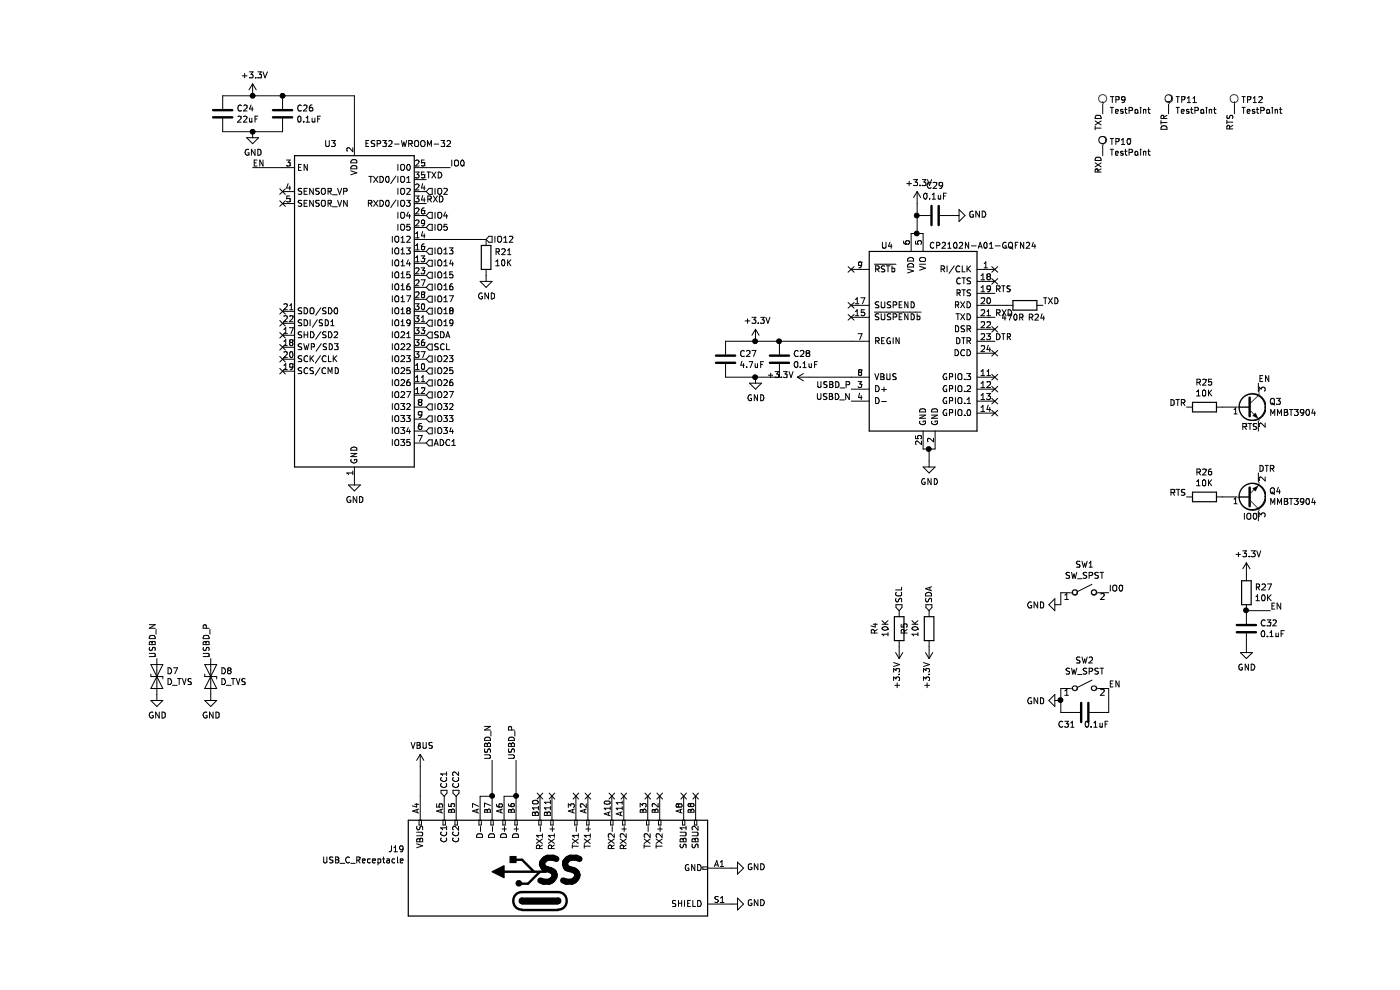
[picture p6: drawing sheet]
EESchema Schematic File Version 4
LIBS:SmallKat v2-cache
EELAYER 30 0
EELAYER END
$Descr A4 11693 8268
encoding utf-8
Sheet 6 12
Title ""
Date ""
Rev ""
Comp ""
Comment1 ""
Comment2 ""
Comment3 ""
Comment4 ""
$EndDescr
Text Label 3800 6350 1    50   ~ 0
USBD_N
Text Label 4000 6350 1    50   ~ 0
USBD_P
Text Label 6800 3250 2    50   ~ 0
USBD_P
Text Label 6800 3350 2    50   ~ 0
USBD_N
$Comp
L Device:D_TVS D7
U 1 1
P 1000 5650
AR Path="/5DAA9390/5DAAB924/5DAE5DF9" Ref="D7"  Part="1" 
AR Path="/5DAA9E7A/5DB7E2D8/5DAE5DF9" Ref="D15"  Part="1" 
AR Path="/5DB7E2D8/5DAE5DF9" Ref="D7"  Part="1" 
F 0 "D7" V 954 5729 50  0000 L CNN
F 1 "D_TVS" V 1045 5729 50  0000 L CNN
F 2 "Diode_SMD:D_SOD-523" H 1000 5650 50  0001 C CNN
F 3 "~" H 1000 5650 50  0001 C CNN
	1    1000 5650
	0    1    1    0   
$EndComp
Text Label 1000 5500 1    50   ~ 0
USBD_N
$Comp
L power:GND #PWR0172
U 1 1
P 1000 5800
AR Path="/5DAA9390/5DAAB924/5DAE72C4" Ref="#PWR0172"  Part="1" 
AR Path="/5DAA9E7A/5DB7E2D8/5DAE72C4" Ref="#PWR0212"  Part="1" 
AR Path="/5DB7E2D8/5DAE72C4" Ref="#PWR0172"  Part="1" 
F 0 "#PWR0172" H 1000 5550 50  0001 C CNN
F 1 "GND" H 1005 5627 50  0000 C CNN
F 2 "" H 1000 5800 50  0001 C CNN
F 3 "" H 1000 5800 50  0001 C CNN
	1    1000 5800
	1    0    0    -1  
$EndComp
$Comp
L Device:D_TVS D8
U 1 1
P 1450 5650
AR Path="/5DAA9390/5DAAB924/5DAE7FEA" Ref="D8"  Part="1" 
AR Path="/5DAA9E7A/5DB7E2D8/5DAE7FEA" Ref="D16"  Part="1" 
AR Path="/5DB7E2D8/5DAE7FEA" Ref="D8"  Part="1" 
F 0 "D8" V 1404 5729 50  0000 L CNN
F 1 "D_TVS" V 1495 5729 50  0000 L CNN
F 2 "Diode_SMD:D_SOD-523" H 1450 5650 50  0001 C CNN
F 3 "~" H 1450 5650 50  0001 C CNN
	1    1450 5650
	0    1    1    0   
$EndComp
Text Label 1450 5500 1    50   ~ 0
USBD_P
$Comp
L power:GND #PWR0173
U 1 1
P 1450 5800
AR Path="/5DAA9390/5DAAB924/5DAE7FF1" Ref="#PWR0173"  Part="1" 
AR Path="/5DAA9E7A/5DB7E2D8/5DAE7FF1" Ref="#PWR0213"  Part="1" 
AR Path="/5DB7E2D8/5DAE7FF1" Ref="#PWR0173"  Part="1" 
F 0 "#PWR0173" H 1450 5550 50  0001 C CNN
F 1 "GND" H 1455 5627 50  0000 C CNN
F 2 "" H 1450 5800 50  0001 C CNN
F 3 "" H 1450 5800 50  0001 C CNN
	1    1450 5800
	1    0    0    -1  
$EndComp
Wire Wire Line
	3200 6650 3200 6400
$Comp
L power:GND #PWR0175
U 1 1
P 5800 7250
AR Path="/5DAA9390/5DAAB924/5DAEA9F3" Ref="#PWR0175"  Part="1" 
AR Path="/5DAA9E7A/5DB7E2D8/5DAEA9F3" Ref="#PWR0215"  Part="1" 
AR Path="/5DB7E2D8/5DAEA9F3" Ref="#PWR0175"  Part="1" 
F 0 "#PWR0175" H 5800 7000 50  0001 C CNN
F 1 "GND" V 5805 7122 50  0000 R CNN
F 2 "" H 5800 7250 50  0001 C CNN
F 3 "" H 5800 7250 50  0001 C CNN
	1    5800 7250
	0    -1   -1   0   
$EndComp
$Comp
L power:GND #PWR0176
U 1 1
P 5800 7550
AR Path="/5DAA9390/5DAAB924/5DAEAF8D" Ref="#PWR0176"  Part="1" 
AR Path="/5DAA9E7A/5DB7E2D8/5DAEAF8D" Ref="#PWR0216"  Part="1" 
AR Path="/5DB7E2D8/5DAEAF8D" Ref="#PWR0176"  Part="1" 
F 0 "#PWR0176" H 5800 7300 50  0001 C CNN
F 1 "GND" V 5805 7422 50  0000 R CNN
F 2 "" H 5800 7550 50  0001 C CNN
F 3 "" H 5800 7550 50  0001 C CNN
	1    5800 7550
	0    -1   -1   0   
$EndComp
$Comp
L Device:C C28
U 1 1
P 6200 3000
AR Path="/5DAA9390/5DAAB924/5DAECE2A" Ref="C28"  Part="1" 
AR Path="/5DAA9E7A/5DB7E2D8/5DAECE2A" Ref="C40"  Part="1" 
AR Path="/5DB7E2D8/5DAECE2A" Ref="C28"  Part="1" 
F 0 "C28" H 6315 3046 50  0000 L CNN
F 1 "0.1uF" H 6315 2955 50  0000 L CNN
F 2 "Capacitor_SMD:C_0402_1005Metric" H 6238 2850 50  0001 C CNN
F 3 "~" H 6200 3000 50  0001 C CNN
	1    6200 3000
	1    0    0    -1  
$EndComp
$Comp
L Device:C C27
U 1 1
P 5750 3000
AR Path="/5DAA9390/5DAAB924/5DAED8B3" Ref="C27"  Part="1" 
AR Path="/5DAA9E7A/5DB7E2D8/5DAED8B3" Ref="C39"  Part="1" 
AR Path="/5DB7E2D8/5DAED8B3" Ref="C27"  Part="1" 
F 0 "C27" H 5865 3046 50  0000 L CNN
F 1 "4.7uF" H 5865 2955 50  0000 L CNN
F 2 "Capacitor_SMD:C_0402_1005Metric" H 5788 2850 50  0001 C CNN
F 3 "~" H 5750 3000 50  0001 C CNN
	1    5750 3000
	1    0    0    -1  
$EndComp
Wire Wire Line
	5750 2850 6000 2850
Connection ~ 6200 2850
Wire Wire Line
	6200 2850 6800 2850
Wire Wire Line
	5750 3150 6000 3150
$Comp
L power:GND #PWR0178
U 1 1
P 6000 3150
AR Path="/5DAA9390/5DAAB924/5DAEE3C7" Ref="#PWR0178"  Part="1" 
AR Path="/5DAA9E7A/5DB7E2D8/5DAEE3C7" Ref="#PWR0218"  Part="1" 
AR Path="/5DB7E2D8/5DAEE3C7" Ref="#PWR0178"  Part="1" 
F 0 "#PWR0178" H 6000 2900 50  0001 C CNN
F 1 "GND" H 6005 2977 50  0000 C CNN
F 2 "" H 6000 3150 50  0001 C CNN
F 3 "" H 6000 3150 50  0001 C CNN
	1    6000 3150
	1    0    0    -1  
$EndComp
Connection ~ 6000 3150
Wire Wire Line
	6000 3150 6200 3150
$Comp
L power:+3.3V #PWR0179
U 1 1
P 6000 2850
AR Path="/5DAA9390/5DAAB924/5DAEE89E" Ref="#PWR0179"  Part="1" 
AR Path="/5DAA9E7A/5DB7E2D8/5DAEE89E" Ref="#PWR0219"  Part="1" 
AR Path="/5DB7E2D8/5DAEE89E" Ref="#PWR0179"  Part="1" 
F 0 "#PWR0179" H 6000 2700 50  0001 C CNN
F 1 "+3.3V" H 6015 3023 50  0000 C CNN
F 2 "" H 6000 2850 50  0001 C CNN
F 3 "" H 6000 2850 50  0001 C CNN
	1    6000 2850
	1    0    0    -1  
$EndComp
Connection ~ 6000 2850
Wire Wire Line
	6000 2850 6200 2850
Wire Wire Line
	7500 3750 7450 3750
Wire Wire Line
	7450 3750 7450 3850
Connection ~ 7450 3750
Wire Wire Line
	7450 3750 7400 3750
$Comp
L power:GND #PWR0185
U 1 1
P 7450 3850
AR Path="/5DAA9390/5DAAB924/5DAFA538" Ref="#PWR0185"  Part="1" 
AR Path="/5DAA9E7A/5DB7E2D8/5DAFA538" Ref="#PWR0225"  Part="1" 
AR Path="/5DB7E2D8/5DAFA538" Ref="#PWR0185"  Part="1" 
F 0 "#PWR0185" H 7450 3600 50  0001 C CNN
F 1 "GND" H 7455 3677 50  0000 C CNN
F 2 "" H 7450 3850 50  0001 C CNN
F 3 "" H 7450 3850 50  0001 C CNN
	1    7450 3850
	1    0    0    -1  
$EndComp
$Comp
L Transistor_BJT:MMBT3904 Q4
U 1 1
P 10100 4150
AR Path="/5DAA9390/5DAAB924/5DAFB01E" Ref="Q4"  Part="1" 
AR Path="/5DAA9E7A/5DB7E2D8/5DAFB01E" Ref="Q6"  Part="1" 
AR Path="/5DB7E2D8/5DAFB01E" Ref="Q4"  Part="1" 
F 0 "Q4" H 10291 4104 50  0000 L CNN
F 1 "MMBT3904" H 10291 4195 50  0000 L CNN
F 2 "Package_TO_SOT_SMD:SOT-23" H 10300 4075 50  0001 L CIN
F 3 "https://www.fairchildsemi.com/datasheets/2N/2N3904.pdf" H 10100 4150 50  0001 L CNN
	1    10100 4150
	1    0    0    1   
$EndComp
$Comp
L Transistor_BJT:MMBT3904 Q3
U 1 1
P 10100 3400
AR Path="/5DAA9390/5DAAB924/5DAFD0BE" Ref="Q3"  Part="1" 
AR Path="/5DAA9E7A/5DB7E2D8/5DAFD0BE" Ref="Q5"  Part="1" 
AR Path="/5DB7E2D8/5DAFD0BE" Ref="Q3"  Part="1" 
F 0 "Q3" H 10291 3446 50  0000 L CNN
F 1 "MMBT3904" H 10291 3355 50  0000 L CNN
F 2 "Package_TO_SOT_SMD:SOT-23" H 10300 3325 50  0001 L CIN
F 3 "https://www.fairchildsemi.com/datasheets/2N/2N3904.pdf" H 10100 3400 50  0001 L CNN
	1    10100 3400
	1    0    0    -1  
$EndComp
Text Label 10200 3950 0    50   ~ 0
DTR
Text Label 9600 3400 2    50   ~ 0
DTR
$Comp
L Device:R R25
U 1 1
P 9750 3400
AR Path="/5DAA9390/5DAAB924/5DAFFA4E" Ref="R25"  Part="1" 
AR Path="/5DAA9E7A/5DB7E2D8/5DAFFA4E" Ref="R40"  Part="1" 
AR Path="/5DB7E2D8/5DAFFA4E" Ref="R25"  Part="1" 
F 0 "R25" V 9543 3400 50  0000 C CNN
F 1 "10K" V 9634 3400 50  0000 C CNN
F 2 "Resistor_SMD:R_0402_1005Metric" V 9680 3400 50  0001 C CNN
F 3 "~" H 9750 3400 50  0001 C CNN
	1    9750 3400
	0    1    1    0   
$EndComp
$Comp
L Device:R R26
U 1 1
P 9750 4150
AR Path="/5DAA9390/5DAAB924/5DB000D5" Ref="R26"  Part="1" 
AR Path="/5DAA9E7A/5DB7E2D8/5DB000D5" Ref="R41"  Part="1" 
AR Path="/5DB7E2D8/5DB000D5" Ref="R26"  Part="1" 
F 0 "R26" V 9543 4150 50  0000 C CNN
F 1 "10K" V 9634 4150 50  0000 C CNN
F 2 "Resistor_SMD:R_0402_1005Metric" V 9680 4150 50  0001 C CNN
F 3 "~" H 9750 4150 50  0001 C CNN
	1    9750 4150
	0    1    1    0   
$EndComp
Text Label 9600 4150 2    50   ~ 0
RTS
Text Label 10200 3600 2    50   ~ 0
RTS
Text Label 10200 3200 0    50   ~ 0
EN
Text Label 10200 4350 2    50   ~ 0
IO0
Text Label 8950 4950 0    50   ~ 0
IO0
Text Label 8950 5750 0    50   ~ 0
EN
Wire Wire Line
	8550 4950 8550 5050
$Comp
L power:GND #PWR0186
U 1 1
P 8550 5050
AR Path="/5DAA9390/5DAAB924/5DB0522E" Ref="#PWR0186"  Part="1" 
AR Path="/5DAA9E7A/5DB7E2D8/5DB0522E" Ref="#PWR0226"  Part="1" 
AR Path="/5DB7E2D8/5DB0522E" Ref="#PWR0186"  Part="1" 
F 0 "#PWR0186" H 8550 4800 50  0001 C CNN
F 1 "GND" V 8555 4922 50  0000 R CNN
F 2 "" H 8550 5050 50  0001 C CNN
F 3 "" H 8550 5050 50  0001 C CNN
	1    8550 5050
	0    1    1    0   
$EndComp
$Comp
L Device:C C31
U 1 1
P 8750 5950
AR Path="/5DAA9390/5DAAB924/5DB0553C" Ref="C31"  Part="1" 
AR Path="/5DAA9E7A/5DB7E2D8/5DB0553C" Ref="C43"  Part="1" 
AR Path="/5DB7E2D8/5DB0553C" Ref="C31"  Part="1" 
F 0 "C31" V 8850 5800 50  0000 C CNN
F 1 "0.1uF" V 8850 6050 50  0000 C CNN
F 2 "Capacitor_SMD:C_0402_1005Metric" H 8788 5800 50  0001 C CNN
F 3 "~" H 8750 5950 50  0001 C CNN
	1    8750 5950
	0    1    1    0   
$EndComp
Wire Wire Line
	8950 5750 8950 5950
Wire Wire Line
	8950 5950 8900 5950
Wire Wire Line
	8550 5750 8550 5850
Wire Wire Line
	8550 5950 8600 5950
$Comp
L power:GND #PWR0187
U 1 1
P 8550 5850
AR Path="/5DAA9390/5DAAB924/5DB06518" Ref="#PWR0187"  Part="1" 
AR Path="/5DAA9E7A/5DB7E2D8/5DB06518" Ref="#PWR0227"  Part="1" 
AR Path="/5DB7E2D8/5DB06518" Ref="#PWR0187"  Part="1" 
F 0 "#PWR0187" H 8550 5600 50  0001 C CNN
F 1 "GND" V 8555 5722 50  0000 R CNN
F 2 "" H 8550 5850 50  0001 C CNN
F 3 "" H 8550 5850 50  0001 C CNN
	1    8550 5850
	0    1    1    0   
$EndComp
Connection ~ 8550 5850
Wire Wire Line
	8550 5850 8550 5950
$Comp
L Device:C C32
U 1 1
P 10100 5250
AR Path="/5DAA9390/5DAAB924/5DB0719B" Ref="C32"  Part="1" 
AR Path="/5DAA9E7A/5DB7E2D8/5DB0719B" Ref="C44"  Part="1" 
AR Path="/5DB7E2D8/5DB0719B" Ref="C32"  Part="1" 
F 0 "C32" H 10215 5296 50  0000 L CNN
F 1 "0.1uF" H 10215 5205 50  0000 L CNN
F 2 "Capacitor_SMD:C_0402_1005Metric" H 10138 5100 50  0001 C CNN
F 3 "~" H 10100 5250 50  0001 C CNN
	1    10100 5250
	1    0    0    -1  
$EndComp
$Comp
L Device:R R27
U 1 1
P 10100 4950
AR Path="/5DAA9390/5DAAB924/5DB07991" Ref="R27"  Part="1" 
AR Path="/5DAA9E7A/5DB7E2D8/5DB07991" Ref="R42"  Part="1" 
AR Path="/5DB7E2D8/5DB07991" Ref="R27"  Part="1" 
F 0 "R27" H 10170 4996 50  0000 L CNN
F 1 "10K" H 10170 4905 50  0000 L CNN
F 2 "Resistor_SMD:R_0402_1005Metric" V 10030 4950 50  0001 C CNN
F 3 "~" H 10100 4950 50  0001 C CNN
	1    10100 4950
	1    0    0    -1  
$EndComp
Wire Wire Line
	10100 5100 10300 5100
Connection ~ 10100 5100
Text Label 10300 5100 0    50   ~ 0
EN
$Comp
L power:+3.3V #PWR0188
U 1 1
P 10100 4800
AR Path="/5DAA9390/5DAAB924/5DB08B54" Ref="#PWR0188"  Part="1" 
AR Path="/5DAA9E7A/5DB7E2D8/5DB08B54" Ref="#PWR0228"  Part="1" 
AR Path="/5DB7E2D8/5DB08B54" Ref="#PWR0188"  Part="1" 
F 0 "#PWR0188" H 10100 4650 50  0001 C CNN
F 1 "+3.3V" H 10115 4973 50  0000 C CNN
F 2 "" H 10100 4800 50  0001 C CNN
F 3 "" H 10100 4800 50  0001 C CNN
	1    10100 4800
	1    0    0    -1  
$EndComp
$Comp
L power:GND #PWR0189
U 1 1
P 10100 5400
AR Path="/5DAA9390/5DAAB924/5DB09296" Ref="#PWR0189"  Part="1" 
AR Path="/5DAA9E7A/5DB7E2D8/5DB09296" Ref="#PWR0229"  Part="1" 
AR Path="/5DB7E2D8/5DB09296" Ref="#PWR0189"  Part="1" 
F 0 "#PWR0189" H 10100 5150 50  0001 C CNN
F 1 "GND" H 10105 5227 50  0000 C CNN
F 2 "" H 10100 5400 50  0001 C CNN
F 3 "" H 10100 5400 50  0001 C CNN
	1    10100 5400
	1    0    0    -1  
$EndComp
NoConn ~ 8000 2250
NoConn ~ 8000 2950
NoConn ~ 8000 2750
NoConn ~ 8000 2350
NoConn ~ 8000 3150
NoConn ~ 8000 3250
NoConn ~ 8000 3350
NoConn ~ 8000 3450
NoConn ~ 6800 2550
NoConn ~ 6800 2650
NoConn ~ 6800 2250
$Comp
L power:+3.3V #PWR0190
U 1 1
P 7350 1700
AR Path="/5DAA9390/5DAAB924/5DB16B52" Ref="#PWR0190"  Part="1" 
AR Path="/5DAA9E7A/5DB7E2D8/5DB16B52" Ref="#PWR0230"  Part="1" 
AR Path="/5DB7E2D8/5DB16B52" Ref="#PWR0190"  Part="1" 
F 0 "#PWR0190" H 7350 1550 50  0001 C CNN
F 1 "+3.3V" H 7365 1873 50  0000 C CNN
F 2 "" H 7350 1700 50  0001 C CNN
F 3 "" H 7350 1700 50  0001 C CNN
	1    7350 1700
	1    0    0    -1  
$EndComp
Wire Wire Line
	7400 1950 7350 1950
$Comp
L Device:C C29
U 1 1
P 7500 1800
AR Path="/5DAA9390/5DAAB924/5DB17CCD" Ref="C29"  Part="1" 
AR Path="/5DAA9E7A/5DB7E2D8/5DB17CCD" Ref="C41"  Part="1" 
AR Path="/5DB7E2D8/5DB17CCD" Ref="C29"  Part="1" 
F 0 "C29" V 7248 1800 50  0000 C CNN
F 1 "0.1uF" V 7339 1800 50  0000 C CNN
F 2 "Capacitor_SMD:C_0402_1005Metric" H 7538 1650 50  0001 C CNN
F 3 "~" H 7500 1800 50  0001 C CNN
	1    7500 1800
	0    1    1    0   
$EndComp
Wire Wire Line
	7350 1700 7350 1800
Connection ~ 7350 1950
Wire Wire Line
	7350 1950 7300 1950
Connection ~ 7350 1800
Wire Wire Line
	7350 1800 7350 1950
$Comp
L power:GND #PWR0191
U 1 1
P 7650 1800
AR Path="/5DAA9390/5DAAB924/5DB18C85" Ref="#PWR0191"  Part="1" 
AR Path="/5DAA9E7A/5DB7E2D8/5DB18C85" Ref="#PWR0231"  Part="1" 
AR Path="/5DB7E2D8/5DB18C85" Ref="#PWR0191"  Part="1" 
F 0 "#PWR0191" H 7650 1550 50  0001 C CNN
F 1 "GND" V 7655 1672 50  0000 R CNN
F 2 "" H 7650 1800 50  0001 C CNN
F 3 "" H 7650 1800 50  0001 C CNN
	1    7650 1800
	0    -1   -1   0   
$EndComp
Wire Wire Line
	2650 800  2050 800 
$Comp
L Device:C C26
U 1 1
P 2050 950
AR Path="/5DAA9390/5DAAB924/5DB1A94F" Ref="C26"  Part="1" 
AR Path="/5DAA9E7A/5DB7E2D8/5DB1A94F" Ref="C38"  Part="1" 
AR Path="/5DB7E2D8/5DB1A94F" Ref="C26"  Part="1" 
F 0 "C26" H 2165 996 50  0000 L CNN
F 1 "0.1uF" H 2165 905 50  0000 L CNN
F 2 "Capacitor_SMD:C_0402_1005Metric" H 2088 800 50  0001 C CNN
F 3 "~" H 2050 950 50  0001 C CNN
	1    2050 950 
	1    0    0    -1  
$EndComp
Wire Wire Line
	2650 800  2650 1200
$Comp
L Device:C C24
U 1 1
P 1550 950
AR Path="/5DAA9390/5DAAB924/5DB1C03D" Ref="C24"  Part="1" 
AR Path="/5DAA9E7A/5DB7E2D8/5DB1C03D" Ref="C36"  Part="1" 
AR Path="/5DB7E2D8/5DB1C03D" Ref="C24"  Part="1" 
F 0 "C24" H 1665 996 50  0000 L CNN
F 1 "22uF" H 1665 905 50  0000 L CNN
F 2 "Capacitor_SMD:C_0805_2012Metric" H 1588 800 50  0001 C CNN
F 3 "~" H 1550 950 50  0001 C CNN
	1    1550 950 
	1    0    0    -1  
$EndComp
Wire Wire Line
	1550 800  1800 800 
Connection ~ 2050 800 
Wire Wire Line
	2050 1100 1800 1100
$Comp
L power:GND #PWR0192
U 1 1
P 1800 1100
AR Path="/5DAA9390/5DAAB924/5DB1DD7A" Ref="#PWR0192"  Part="1" 
AR Path="/5DAA9E7A/5DB7E2D8/5DB1DD7A" Ref="#PWR0232"  Part="1" 
AR Path="/5DB7E2D8/5DB1DD7A" Ref="#PWR0192"  Part="1" 
F 0 "#PWR0192" H 1800 850 50  0001 C CNN
F 1 "GND" H 1805 927 50  0000 C CNN
F 2 "" H 1800 1100 50  0001 C CNN
F 3 "" H 1800 1100 50  0001 C CNN
	1    1800 1100
	1    0    0    -1  
$EndComp
Connection ~ 1800 1100
Wire Wire Line
	1800 1100 1550 1100
$Comp
L power:+3.3V #PWR0193
U 1 1
P 1800 800
AR Path="/5DAA9390/5DAAB924/5DB1E682" Ref="#PWR0193"  Part="1" 
AR Path="/5DAA9E7A/5DB7E2D8/5DB1E682" Ref="#PWR0233"  Part="1" 
AR Path="/5DB7E2D8/5DB1E682" Ref="#PWR0193"  Part="1" 
F 0 "#PWR0193" H 1800 650 50  0001 C CNN
F 1 "+3.3V" H 1815 973 50  0000 C CNN
F 2 "" H 1800 800 50  0001 C CNN
F 3 "" H 1800 800 50  0001 C CNN
	1    1800 800 
	1    0    0    -1  
$EndComp
Connection ~ 1800 800 
Wire Wire Line
	1800 800  2050 800 
$Comp
L power:GND #PWR0194
U 1 1
P 2650 4000
AR Path="/5DAA9390/5DAAB924/5DB1EB53" Ref="#PWR0194"  Part="1" 
AR Path="/5DAA9E7A/5DB7E2D8/5DB1EB53" Ref="#PWR0234"  Part="1" 
AR Path="/5DB7E2D8/5DB1EB53" Ref="#PWR0194"  Part="1" 
F 0 "#PWR0194" H 2650 3750 50  0001 C CNN
F 1 "GND" H 2655 3827 50  0000 C CNN
F 2 "" H 2650 4000 50  0001 C CNN
F 3 "" H 2650 4000 50  0001 C CNN
	1    2650 4000
	1    0    0    -1  
$EndComp
NoConn ~ 2050 2600
NoConn ~ 2050 2700
NoConn ~ 2050 2800
NoConn ~ 2050 2900
NoConn ~ 2050 3000
NoConn ~ 2050 3100
Wire Wire Line
	2050 1400 1800 1400
Text Label 1800 1400 0    50   ~ 0
EN
$Comp
L RF_Module:ESP32-WROOM-32 U3
U 1 1
P 2650 2600
AR Path="/5DAA9390/5DAAB924/5DA9D70F" Ref="U3"  Part="1" 
AR Path="/5DAA9E7A/5DB7E2D8/5DA9D70F" Ref="U7"  Part="1" 
AR Path="/5DB7E2D8/5DA9D70F" Ref="U3"  Part="1" 
F 0 "U3" H 2450 4000 50  0000 C CNN
F 1 "ESP32-WROOM-32" H 3100 4000 50  0000 C CNN
F 2 "RF_Module:ESP32-WROOM-32" H 2650 1100 50  0001 C CNN
F 3 "https://www.espressif.com/sites/default/files/documentation/esp32-wroom-32_datasheet_en.pdf" H 2350 2650 50  0001 C CNN
	1    2650 2600
	1    0    0    -1  
$EndComp
NoConn ~ 2050 1600
NoConn ~ 2050 1700
Wire Wire Line
	3250 1400 3450 1400
Text Label 3450 1400 0    50   ~ 0
IO0
Text Label 8000 2450 0    50   ~ 0
RTS
Wire Wire Line
	8000 2550 8100 2550
$Comp
L Device:R R24
U 1 1
P 8250 2550
AR Path="/5DAA9390/5DAAB924/5DB25907" Ref="R24"  Part="1" 
AR Path="/5DAA9E7A/5DB7E2D8/5DB25907" Ref="R39"  Part="1" 
AR Path="/5DB7E2D8/5DB25907" Ref="R24"  Part="1" 
F 0 "R24" V 8350 2650 50  0000 C CNN
F 1 "470R" V 8350 2450 50  0000 C CNN
F 2 "Resistor_SMD:R_0402_1005Metric" V 8180 2550 50  0001 C CNN
F 3 "~" H 8250 2550 50  0001 C CNN
	1    8250 2550
	0    1    1    0   
$EndComp
Text Label 8400 2550 0    50   ~ 0
TXD
Text Label 8000 2650 0    50   ~ 0
RXD
Text Label 8000 2850 0    50   ~ 0
DTR
Text Label 3250 1500 0    50   ~ 0
TXD
Text Label 3250 1700 0    50   ~ 0
RXD
$Comp
L Interface_USB:CP2102N-A01-GQFN24 U4
U 1 1
P 7400 2850
AR Path="/5DAA9390/5DAAB924/5DA9E645" Ref="U4"  Part="1" 
AR Path="/5DAA9E7A/5DB7E2D8/5DA9E645" Ref="U8"  Part="1" 
AR Path="/5DB7E2D8/5DA9E645" Ref="U4"  Part="1" 
F 0 "U4" H 7100 3650 50  0000 C CNN
F 1 "CP2102N-A01-GQFN24" H 7900 3650 50  0000 C CNN
F 2 "Package_DFN_QFN:QFN-24-1EP_4x4mm_P0.5mm_EP2.6x2.6mm" H 7850 2050 50  0001 L CNN
F 3 "https://www.silabs.com/documents/public/data-sheets/cp2102n-datasheet.pdf" H 7450 1800 50  0001 C CNN
	1    7400 2850
	1    0    0    -1  
$EndComp
Wire Wire Line
	6800 3150 6450 3150
Text HLabel 3250 1600 2    50   Input ~ 0
IO2
Text HLabel 3250 1800 2    50   Input ~ 0
IO4
Text HLabel 3250 1900 2    50   Input ~ 0
IO5
Text HLabel 3250 2100 2    50   Input ~ 0
IO13
Text HLabel 3250 2400 2    50   Input ~ 0
IO16
Text HLabel 3250 2500 2    50   Input ~ 0
IO17
Text HLabel 3250 2600 2    50   Input ~ 0
IO18
Text HLabel 3250 2700 2    50   Input ~ 0
IO19
Text HLabel 3250 3000 2    50   Input ~ 0
IO23
Text HLabel 3250 3100 2    50   Input ~ 0
IO25
Text HLabel 3250 3200 2    50   Input ~ 0
IO26
Text HLabel 3250 3300 2    50   Input ~ 0
IO27
Text HLabel 3250 3400 2    50   Input ~ 0
IO32
Text HLabel 3250 3500 2    50   Input ~ 0
IO33
Text HLabel 3250 3600 2    50   Input ~ 0
IO34
Text HLabel 3250 3700 2    50   Input ~ 0
ADC1
Text HLabel 3250 2800 2    50   Input ~ 0
SDA
Text HLabel 3250 2900 2    50   Input ~ 0
SCL
$Comp
L Device:R R21
U 1 1
P 3750 2150
AR Path="/5DAA9390/5DAAB924/5DB35F27" Ref="R21"  Part="1" 
AR Path="/5DAA9E7A/5DB7E2D8/5DB35F27" Ref="R36"  Part="1" 
AR Path="/5DB7E2D8/5DB35F27" Ref="R21"  Part="1" 
F 0 "R21" H 3820 2196 50  0000 L CNN
F 1 "10K" H 3820 2105 50  0000 L CNN
F 2 "Resistor_SMD:R_0402_1005Metric" V 3680 2150 50  0001 C CNN
F 3 "~" H 3750 2150 50  0001 C CNN
	1    3750 2150
	1    0    0    -1  
$EndComp
Wire Wire Line
	3250 2000 3750 2000
$Comp
L power:GND #PWR0197
U 1 1
P 3750 2300
AR Path="/5DAA9390/5DAAB924/5DB372E8" Ref="#PWR0197"  Part="1" 
AR Path="/5DAA9E7A/5DB7E2D8/5DB372E8" Ref="#PWR0237"  Part="1" 
AR Path="/5DB7E2D8/5DB372E8" Ref="#PWR0197"  Part="1" 
F 0 "#PWR0197" H 3750 2050 50  0001 C CNN
F 1 "GND" H 3755 2127 50  0000 C CNN
F 2 "" H 3750 2300 50  0001 C CNN
F 3 "" H 3750 2300 50  0001 C CNN
	1    3750 2300
	1    0    0    -1  
$EndComp
Text HLabel 3250 2200 2    50   Input ~ 0
IO14
Text HLabel 3250 2300 2    50   Input ~ 0
IO15
Text HLabel 3750 2000 2    50   Input ~ 0
IO12
$Comp
L Switch:SW_SPST SW1
U 1 1
P 8750 4950
AR Path="/5DAA9390/5DAAB924/5DBBC00D" Ref="SW1"  Part="1" 
AR Path="/5DAA9E7A/5DB7E2D8/5DBBC00D" Ref="SW3"  Part="1" 
AR Path="/5DB7E2D8/5DBBC00D" Ref="SW1"  Part="1" 
F 0 "SW1" H 8750 5185 50  0000 C CNN
F 1 "SW_SPST" H 8750 5094 50  0000 C CNN
F 2 "Button_Switch_SMD:SW_SPST_CK_KXT3" H 8750 4950 50  0001 C CNN
F 3 "~" H 8750 4950 50  0001 C CNN
	1    8750 4950
	1    0    0    -1  
$EndComp
$Comp
L Switch:SW_SPST SW2
U 1 1
P 8750 5750
AR Path="/5DAA9390/5DAAB924/5DBBC475" Ref="SW2"  Part="1" 
AR Path="/5DAA9E7A/5DB7E2D8/5DBBC475" Ref="SW4"  Part="1" 
AR Path="/5DB7E2D8/5DBBC475" Ref="SW2"  Part="1" 
F 0 "SW2" H 8750 5985 50  0000 C CNN
F 1 "SW_SPST" H 8750 5894 50  0000 C CNN
F 2 "Button_Switch_SMD:SW_SPST_CK_KXT3" H 8750 5750 50  0001 C CNN
F 3 "~" H 8750 5750 50  0001 C CNN
	1    8750 5750
	1    0    0    -1  
$EndComp
$Comp
L Connector:TestPoint TP9
U 1 1
P 8900 950
AR Path="/5DAA9390/5DAAB924/5DAB9A90" Ref="TP9"  Part="1" 
AR Path="/5DAA9E7A/5DB7E2D8/5DAB9A90" Ref="TP13"  Part="1" 
AR Path="/5DB7E2D8/5DAB9A90" Ref="TP9"  Part="1" 
F 0 "TP9" H 8958 1068 50  0000 L CNN
F 1 "TestPoint" H 8958 977 50  0000 L CNN
F 2 "TestPoint:TestPoint_Pad_D1.5mm" H 9100 950 50  0001 C CNN
F 3 "~" H 9100 950 50  0001 C CNN
	1    8900 950 
	1    0    0    -1  
$EndComp
Text Label 8900 950  3    50   ~ 0
TXD
$Comp
L Connector:TestPoint TP11
U 1 1
P 9450 950
AR Path="/5DAA9390/5DAAB924/5DABA6D0" Ref="TP11"  Part="1" 
AR Path="/5DAA9E7A/5DB7E2D8/5DABA6D0" Ref="TP15"  Part="1" 
AR Path="/5DB7E2D8/5DABA6D0" Ref="TP11"  Part="1" 
F 0 "TP11" H 9508 1068 50  0000 L CNN
F 1 "TestPoint" H 9508 977 50  0000 L CNN
F 2 "TestPoint:TestPoint_Pad_D1.5mm" H 9650 950 50  0001 C CNN
F 3 "~" H 9650 950 50  0001 C CNN
	1    9450 950 
	1    0    0    -1  
$EndComp
Text Label 9450 950  3    50   ~ 0
DTR
$Comp
L Connector:TestPoint TP12
U 1 1
P 10000 950
AR Path="/5DAA9390/5DAAB924/5DABAA87" Ref="TP12"  Part="1" 
AR Path="/5DAA9E7A/5DB7E2D8/5DABAA87" Ref="TP16"  Part="1" 
AR Path="/5DB7E2D8/5DABAA87" Ref="TP12"  Part="1" 
F 0 "TP12" H 10058 1068 50  0000 L CNN
F 1 "TestPoint" H 10058 977 50  0000 L CNN
F 2 "TestPoint:TestPoint_Pad_D1.5mm" H 10200 950 50  0001 C CNN
F 3 "~" H 10200 950 50  0001 C CNN
	1    10000 950 
	1    0    0    -1  
$EndComp
Text Label 10000 950  3    50   ~ 0
RTS
$Comp
L Connector:TestPoint TP10
U 1 1
P 8900 1300
AR Path="/5DAA9390/5DAAB924/5DABAF8E" Ref="TP10"  Part="1" 
AR Path="/5DAA9E7A/5DB7E2D8/5DABAF8E" Ref="TP14"  Part="1" 
AR Path="/5DB7E2D8/5DABAF8E" Ref="TP10"  Part="1" 
F 0 "TP10" H 8958 1418 50  0000 L CNN
F 1 "TestPoint" H 8958 1327 50  0000 L CNN
F 2 "TestPoint:TestPoint_Pad_D1.5mm" H 9100 1300 50  0001 C CNN
F 3 "~" H 9100 1300 50  0001 C CNN
	1    8900 1300
	1    0    0    -1  
$EndComp
Text Label 8900 1300 3    50   ~ 0
RXD
Wire Wire Line
	4000 6350 4000 6650
Wire Wire Line
	3800 6350 3800 6650
Wire Wire Line
	3800 6650 3700 6650
Wire Wire Line
	3900 6650 4000 6650
NoConn ~ 4200 6650
NoConn ~ 4300 6650
NoConn ~ 4500 6650
NoConn ~ 4600 6650
NoConn ~ 4800 6650
NoConn ~ 4900 6650
NoConn ~ 5100 6650
Connection ~ 4000 6650
Connection ~ 3800 6650
$Comp
L Connector:USB_C_Receptacle J20
U 1 1
P 4200 7250
AR Path="/5DAA9E7A/5DB7E2D8/5DBC0E27" Ref="J20"  Part="1" 
AR Path="/5DAA9390/5DAAB924/5DBC0E27" Ref="J19"  Part="1" 
AR Path="/5DB7E2D8/5DBC0E27" Ref="J19"  Part="1" 
F 0 "J19" V 4353 8380 50  0000 L CNN
F 1 "USB_C_Receptacle" V 4262 8380 50  0000 L CNN
F 2 "Connector_USB:USB_C_Receptacle_Amphenol_12401610E4-2A_CircularHoles" H 4350 7250 50  0001 C CNN
F 3 "https://www.usb.org/sites/default/files/documents/usb_type-c.zip" H 4350 7250 50  0001 C CNN
	1    4200 7250
	0    -1   -1   0   
$EndComp
NoConn ~ 5200 6650
NoConn ~ 5400 6650
NoConn ~ 5500 6650
$Comp
L power:VBUS #PWR0109
U 1 1
P 3200 6400
AR Path="/5DAA9390/5DAAB924/5DD47792" Ref="#PWR0109"  Part="1" 
AR Path="/5DAA9E7A/5DB7E2D8/5DD47792" Ref="#PWR0304"  Part="1" 
F 0 "#PWR0109" H 3200 6250 50  0001 C CNN
F 1 "VBUS" H 3215 6573 50  0000 C CNN
F 2 "" H 3200 6400 50  0001 C CNN
F 3 "" H 3200 6400 50  0001 C CNN
	1    3200 6400
	1    0    0    -1  
$EndComp
$Comp
L Device:R R?
U 1 1
P 7200 5250
AR Path="/5DDF9037" Ref="R?"  Part="1" 
AR Path="/5DAA9390/5DDF9037" Ref="R?"  Part="1" 
AR Path="/5DAA9390/5DAAB924/5DDF9037" Ref="R4"  Part="1" 
AR Path="/5DAA9E7A/5DB7E2D8/5DDF9037" Ref="R115"  Part="1" 
F 0 "R4" V 6993 5250 50  0000 C CNN
F 1 "10K" V 7084 5250 50  0000 C CNN
F 2 "Resistor_SMD:R_0402_1005Metric" V 7130 5250 50  0001 C CNN
F 3 "~" H 7200 5250 50  0001 C CNN
	1    7200 5250
	1    0    0    -1  
$EndComp
$Comp
L Device:R R?
U 1 1
P 7450 5250
AR Path="/5DDF903D" Ref="R?"  Part="1" 
AR Path="/5DAA9390/5DDF903D" Ref="R?"  Part="1" 
AR Path="/5DAA9390/5DAAB924/5DDF903D" Ref="R5"  Part="1" 
AR Path="/5DAA9E7A/5DB7E2D8/5DDF903D" Ref="R116"  Part="1" 
F 0 "R5" V 7243 5250 50  0000 C CNN
F 1 "10K" V 7334 5250 50  0000 C CNN
F 2 "Resistor_SMD:R_0402_1005Metric" V 7380 5250 50  0001 C CNN
F 3 "~" H 7450 5250 50  0001 C CNN
	1    7450 5250
	1    0    0    -1  
$EndComp
$Comp
L power:+3.3V #PWR?
U 1 1
P 7200 5400
AR Path="/5DDF9043" Ref="#PWR?"  Part="1" 
AR Path="/5DAA9390/5DDF9043" Ref="#PWR?"  Part="1" 
AR Path="/5DAA9390/5DAAB924/5DDF9043" Ref="#PWR0110"  Part="1" 
AR Path="/5DAA9E7A/5DB7E2D8/5DDF9043" Ref="#PWR0305"  Part="1" 
F 0 "#PWR0110" H 7200 5250 50  0001 C CNN
F 1 "+3.3V" V 7215 5528 50  0000 L CNN
F 2 "" H 7200 5400 50  0001 C CNN
F 3 "" H 7200 5400 50  0001 C CNN
	1    7200 5400
	-1   0    0    1   
$EndComp
$Comp
L power:+3.3V #PWR?
U 1 1
P 7450 5400
AR Path="/5DDF9049" Ref="#PWR?"  Part="1" 
AR Path="/5DAA9390/5DDF9049" Ref="#PWR?"  Part="1" 
AR Path="/5DAA9390/5DAAB924/5DDF9049" Ref="#PWR0111"  Part="1" 
AR Path="/5DAA9E7A/5DB7E2D8/5DDF9049" Ref="#PWR0306"  Part="1" 
F 0 "#PWR0111" H 7450 5250 50  0001 C CNN
F 1 "+3.3V" V 7465 5528 50  0000 L CNN
F 2 "" H 7450 5400 50  0001 C CNN
F 3 "" H 7450 5400 50  0001 C CNN
	1    7450 5400
	-1   0    0    1   
$EndComp
Text HLabel 7450 5100 1    50   Input ~ 0
SDA
Text HLabel 7200 5100 1    50   Input ~ 0
SCL
Text HLabel 3400 6650 1    50   Input ~ 0
CC1
Text HLabel 3500 6650 1    50   Input ~ 0
CC2
$Comp
L power:+3.3V #PWR0168
U 1 1
P 6450 3150
AR Path="/5DAA9390/5DAAB924/5DDDAE64" Ref="#PWR0168"  Part="1" 
AR Path="/5DAA9E7A/5DB7E2D8/5DDDAE64" Ref="#PWR0317"  Part="1" 
F 0 "#PWR0168" H 6450 3000 50  0001 C CNN
F 1 "+3.3V" V 6465 3278 50  0000 L CNN
F 2 "" H 6450 3150 50  0001 C CNN
F 3 "" H 6450 3150 50  0001 C CNN
	1    6450 3150
	0    -1   -1   0   
$EndComp
$EndSCHEMATC
